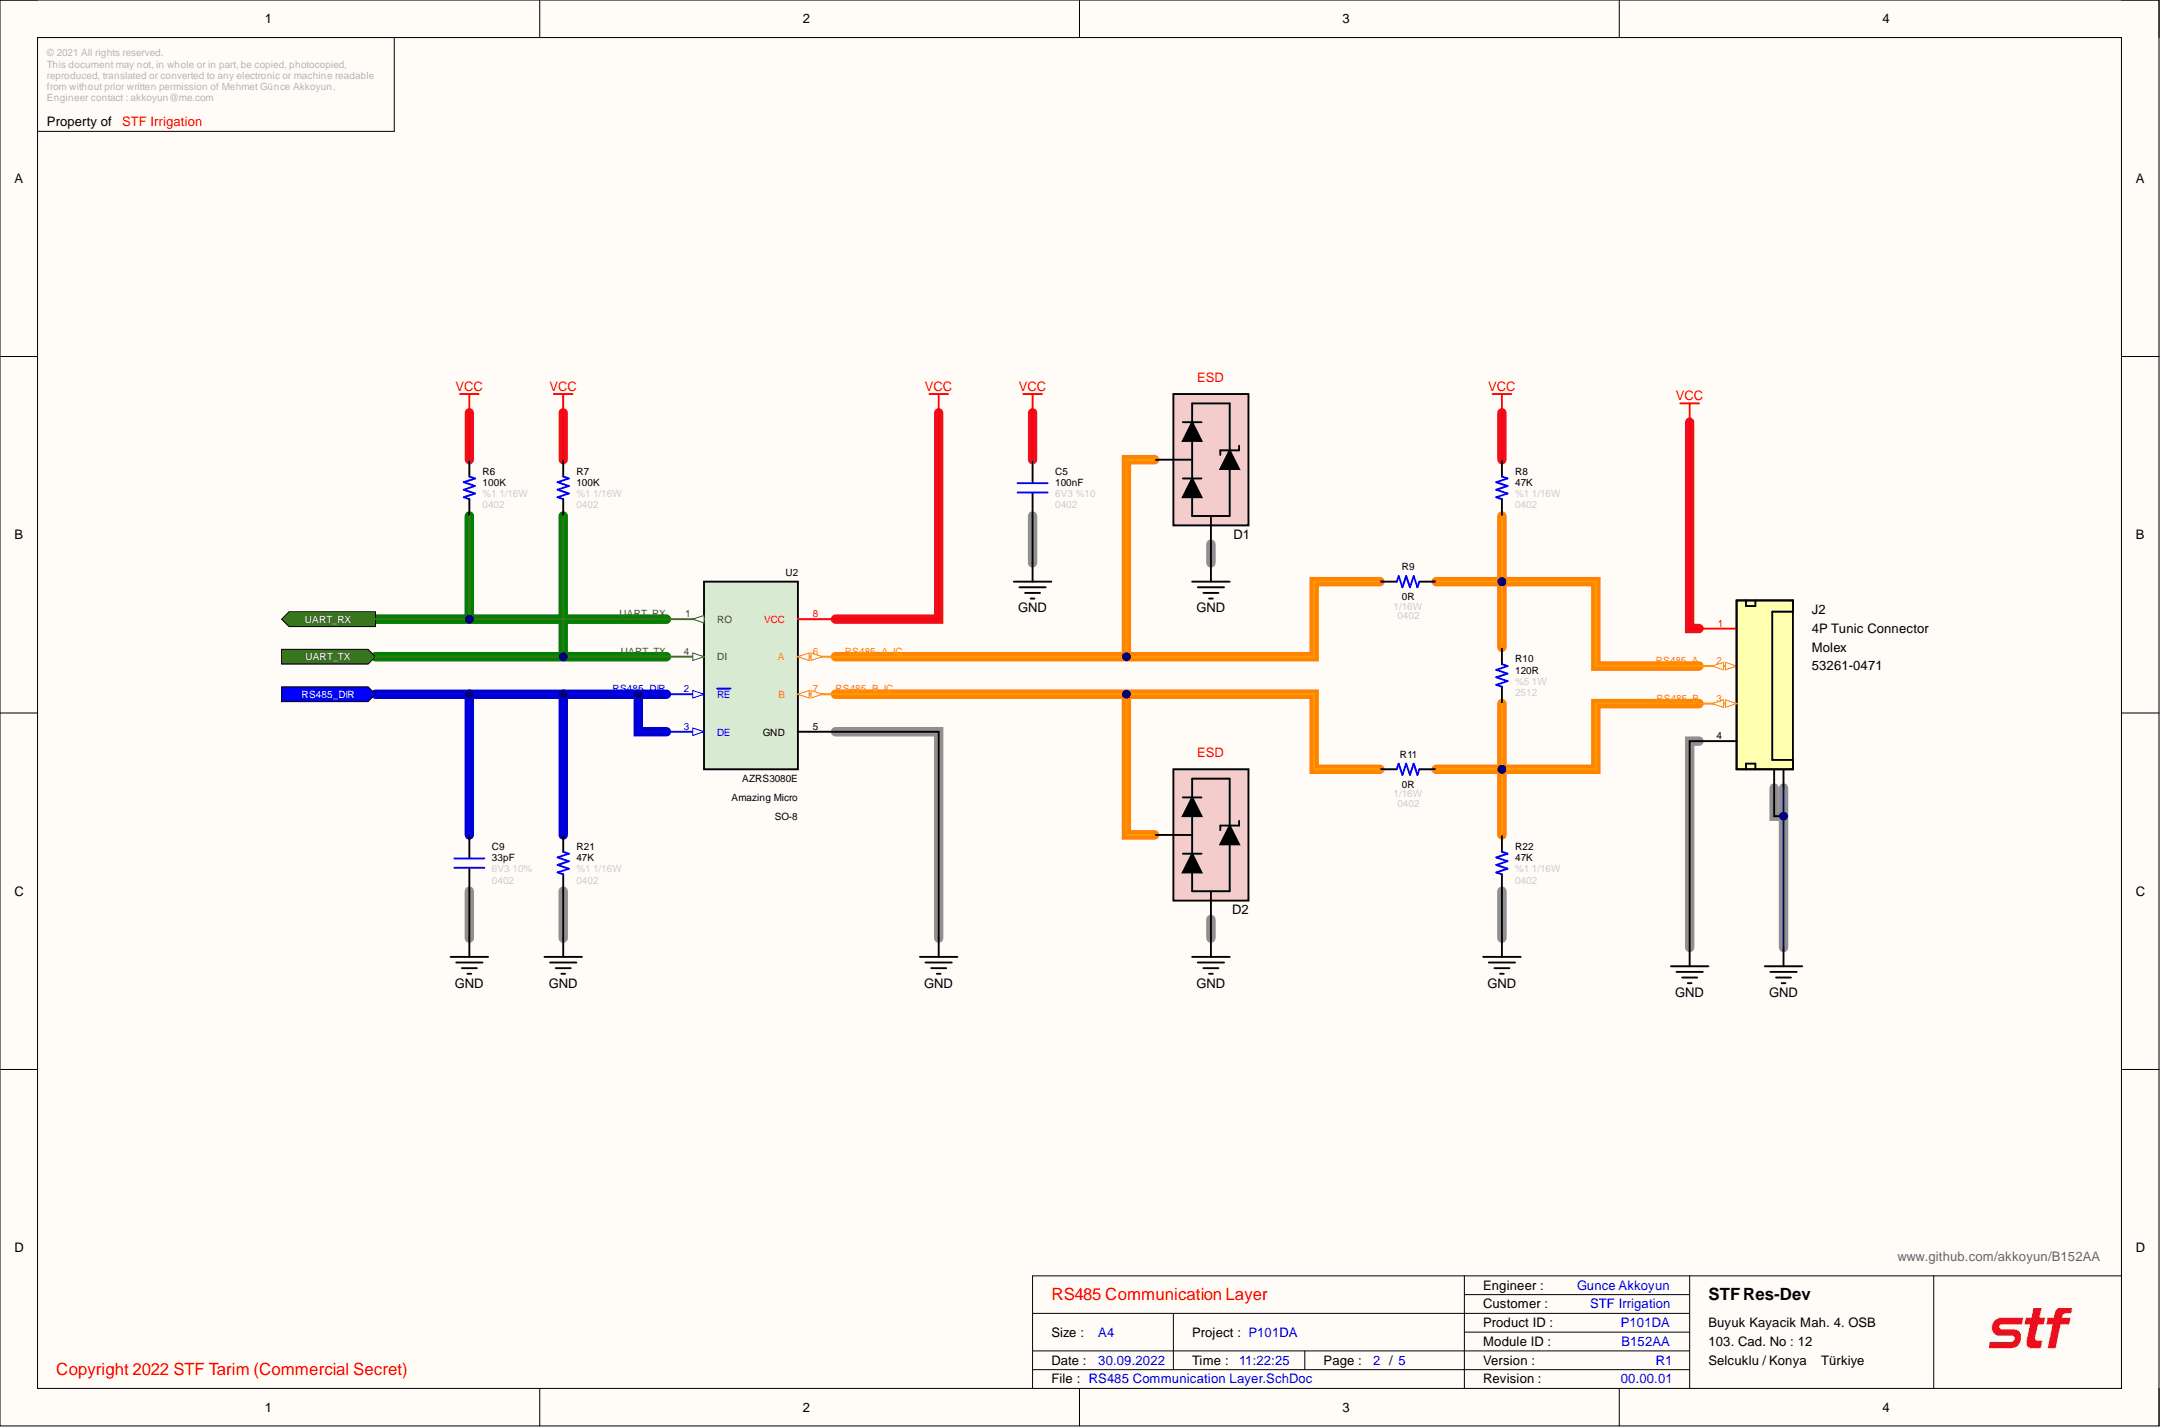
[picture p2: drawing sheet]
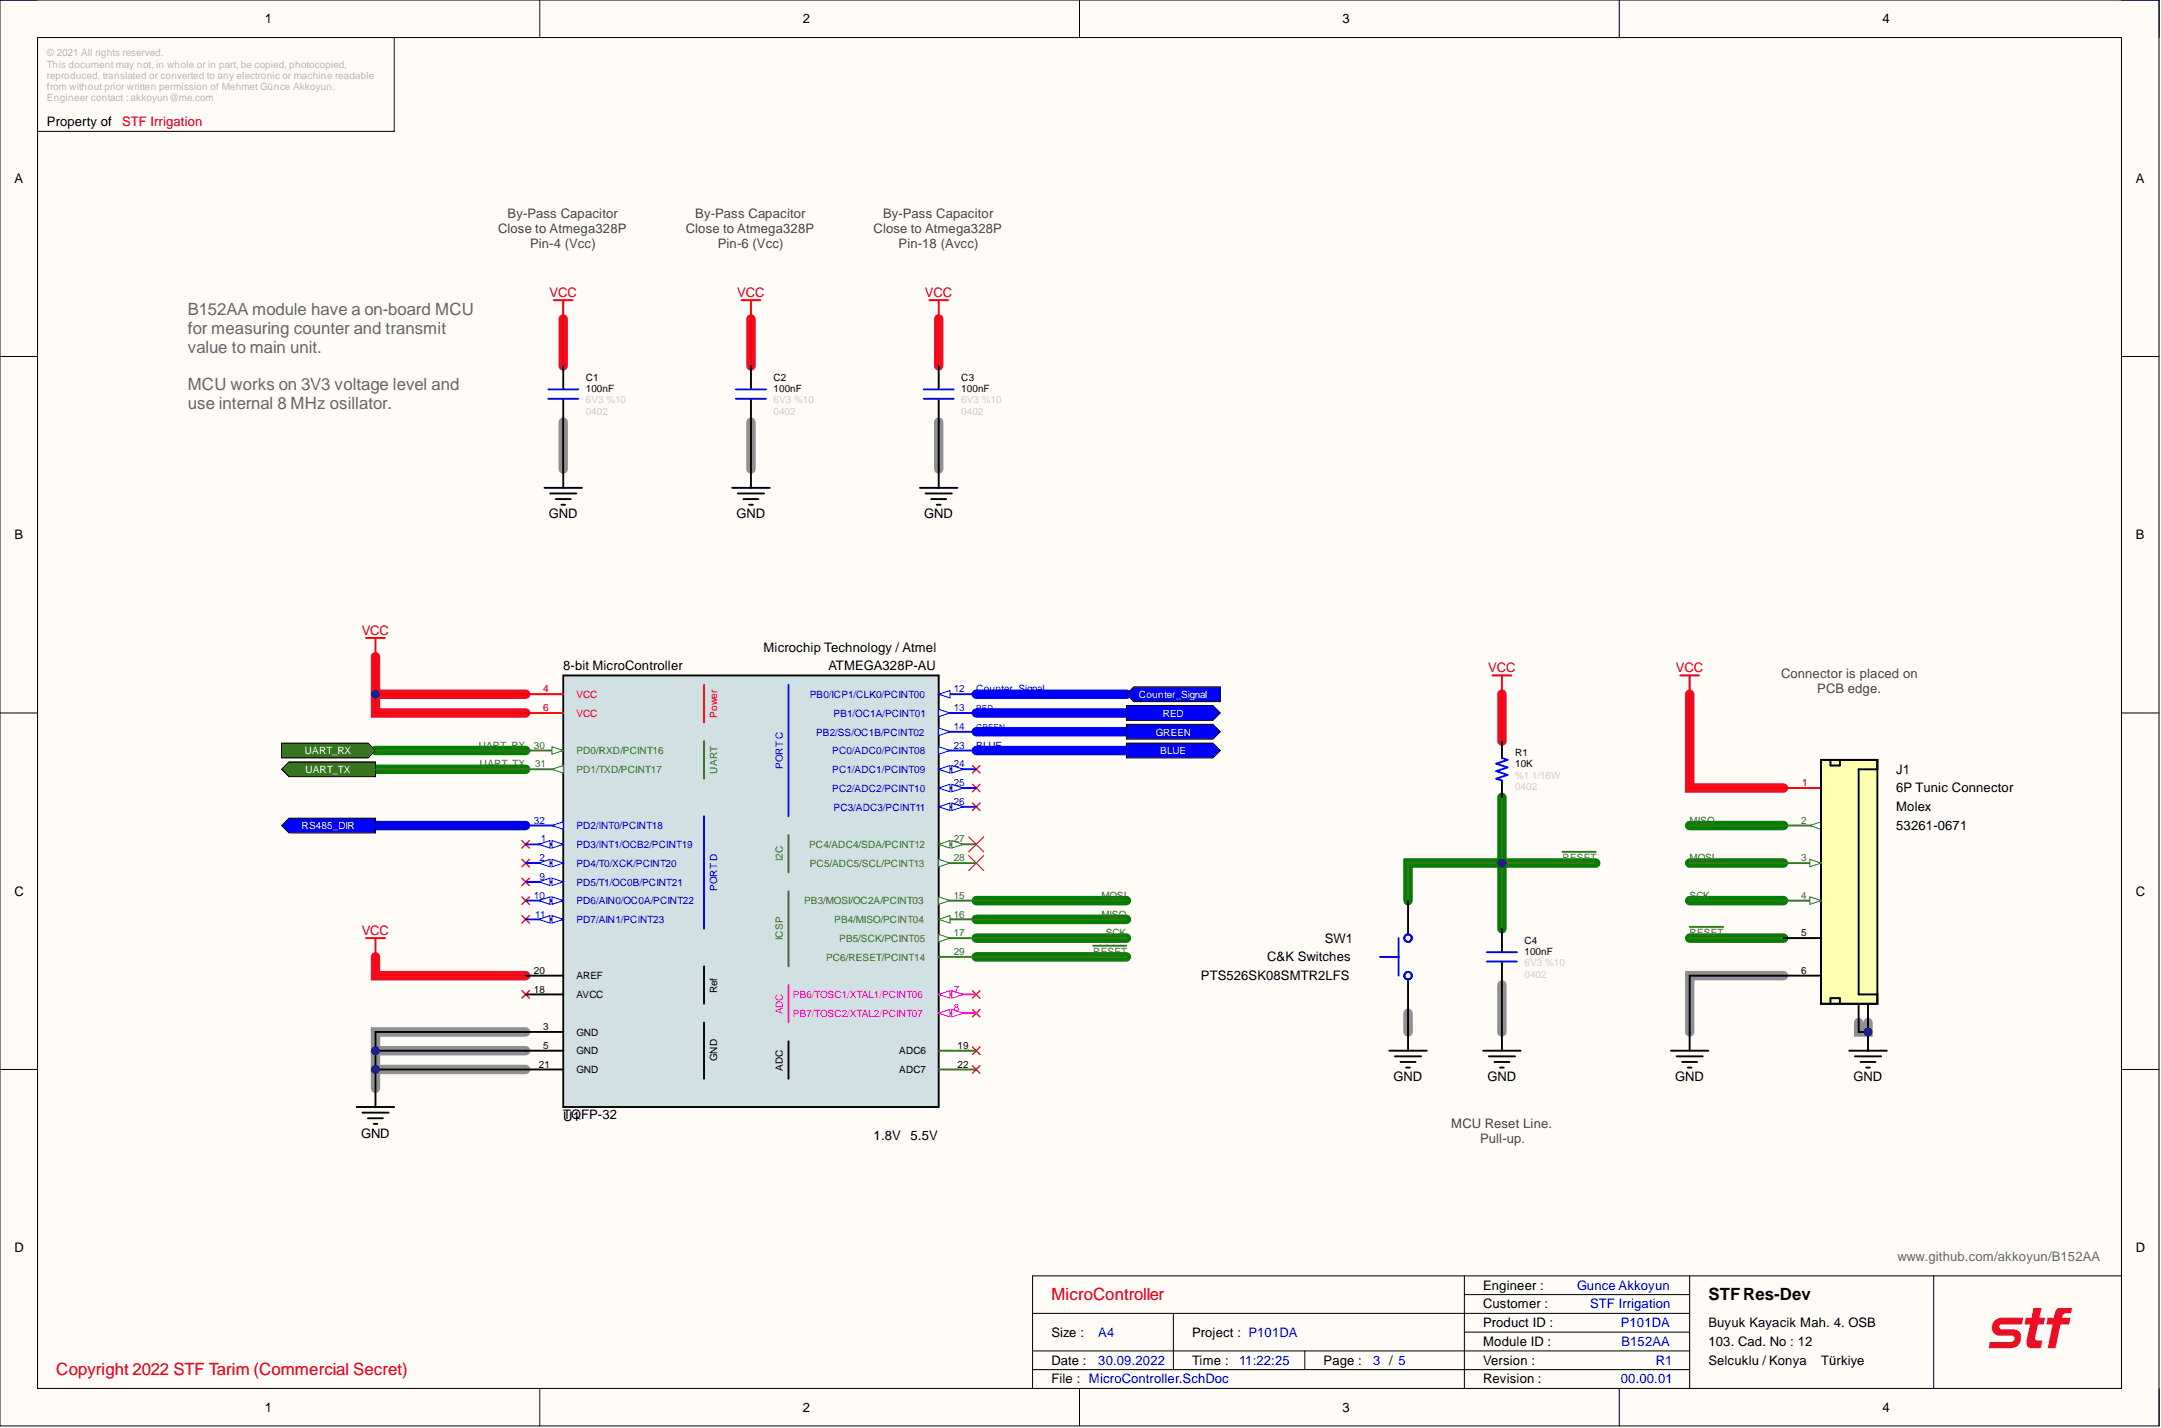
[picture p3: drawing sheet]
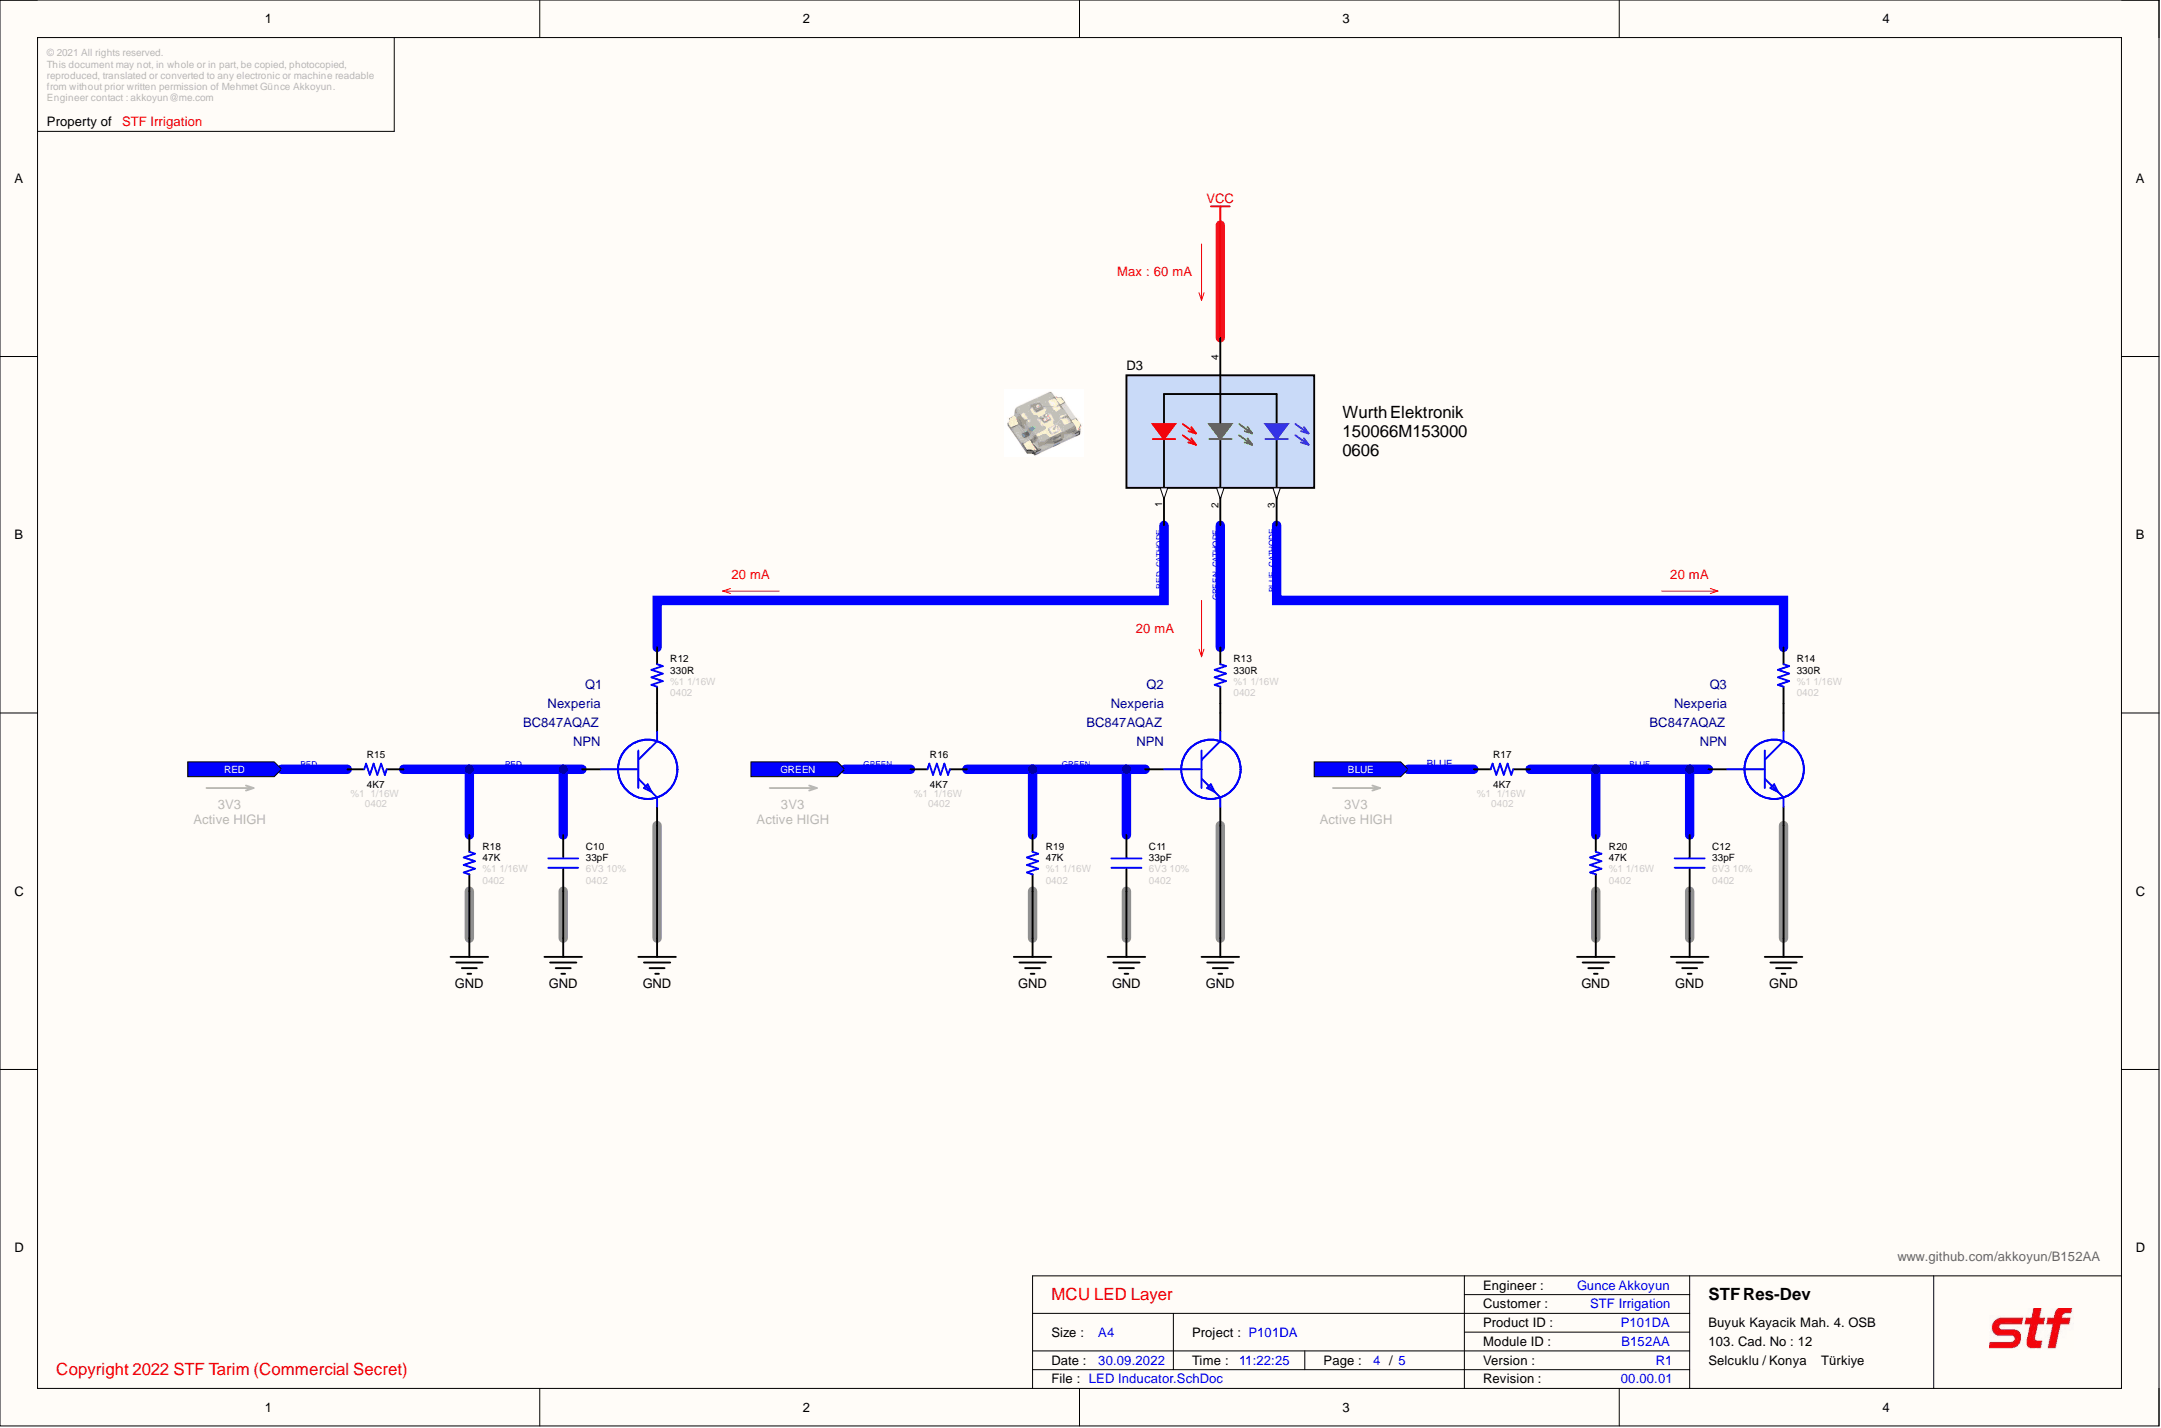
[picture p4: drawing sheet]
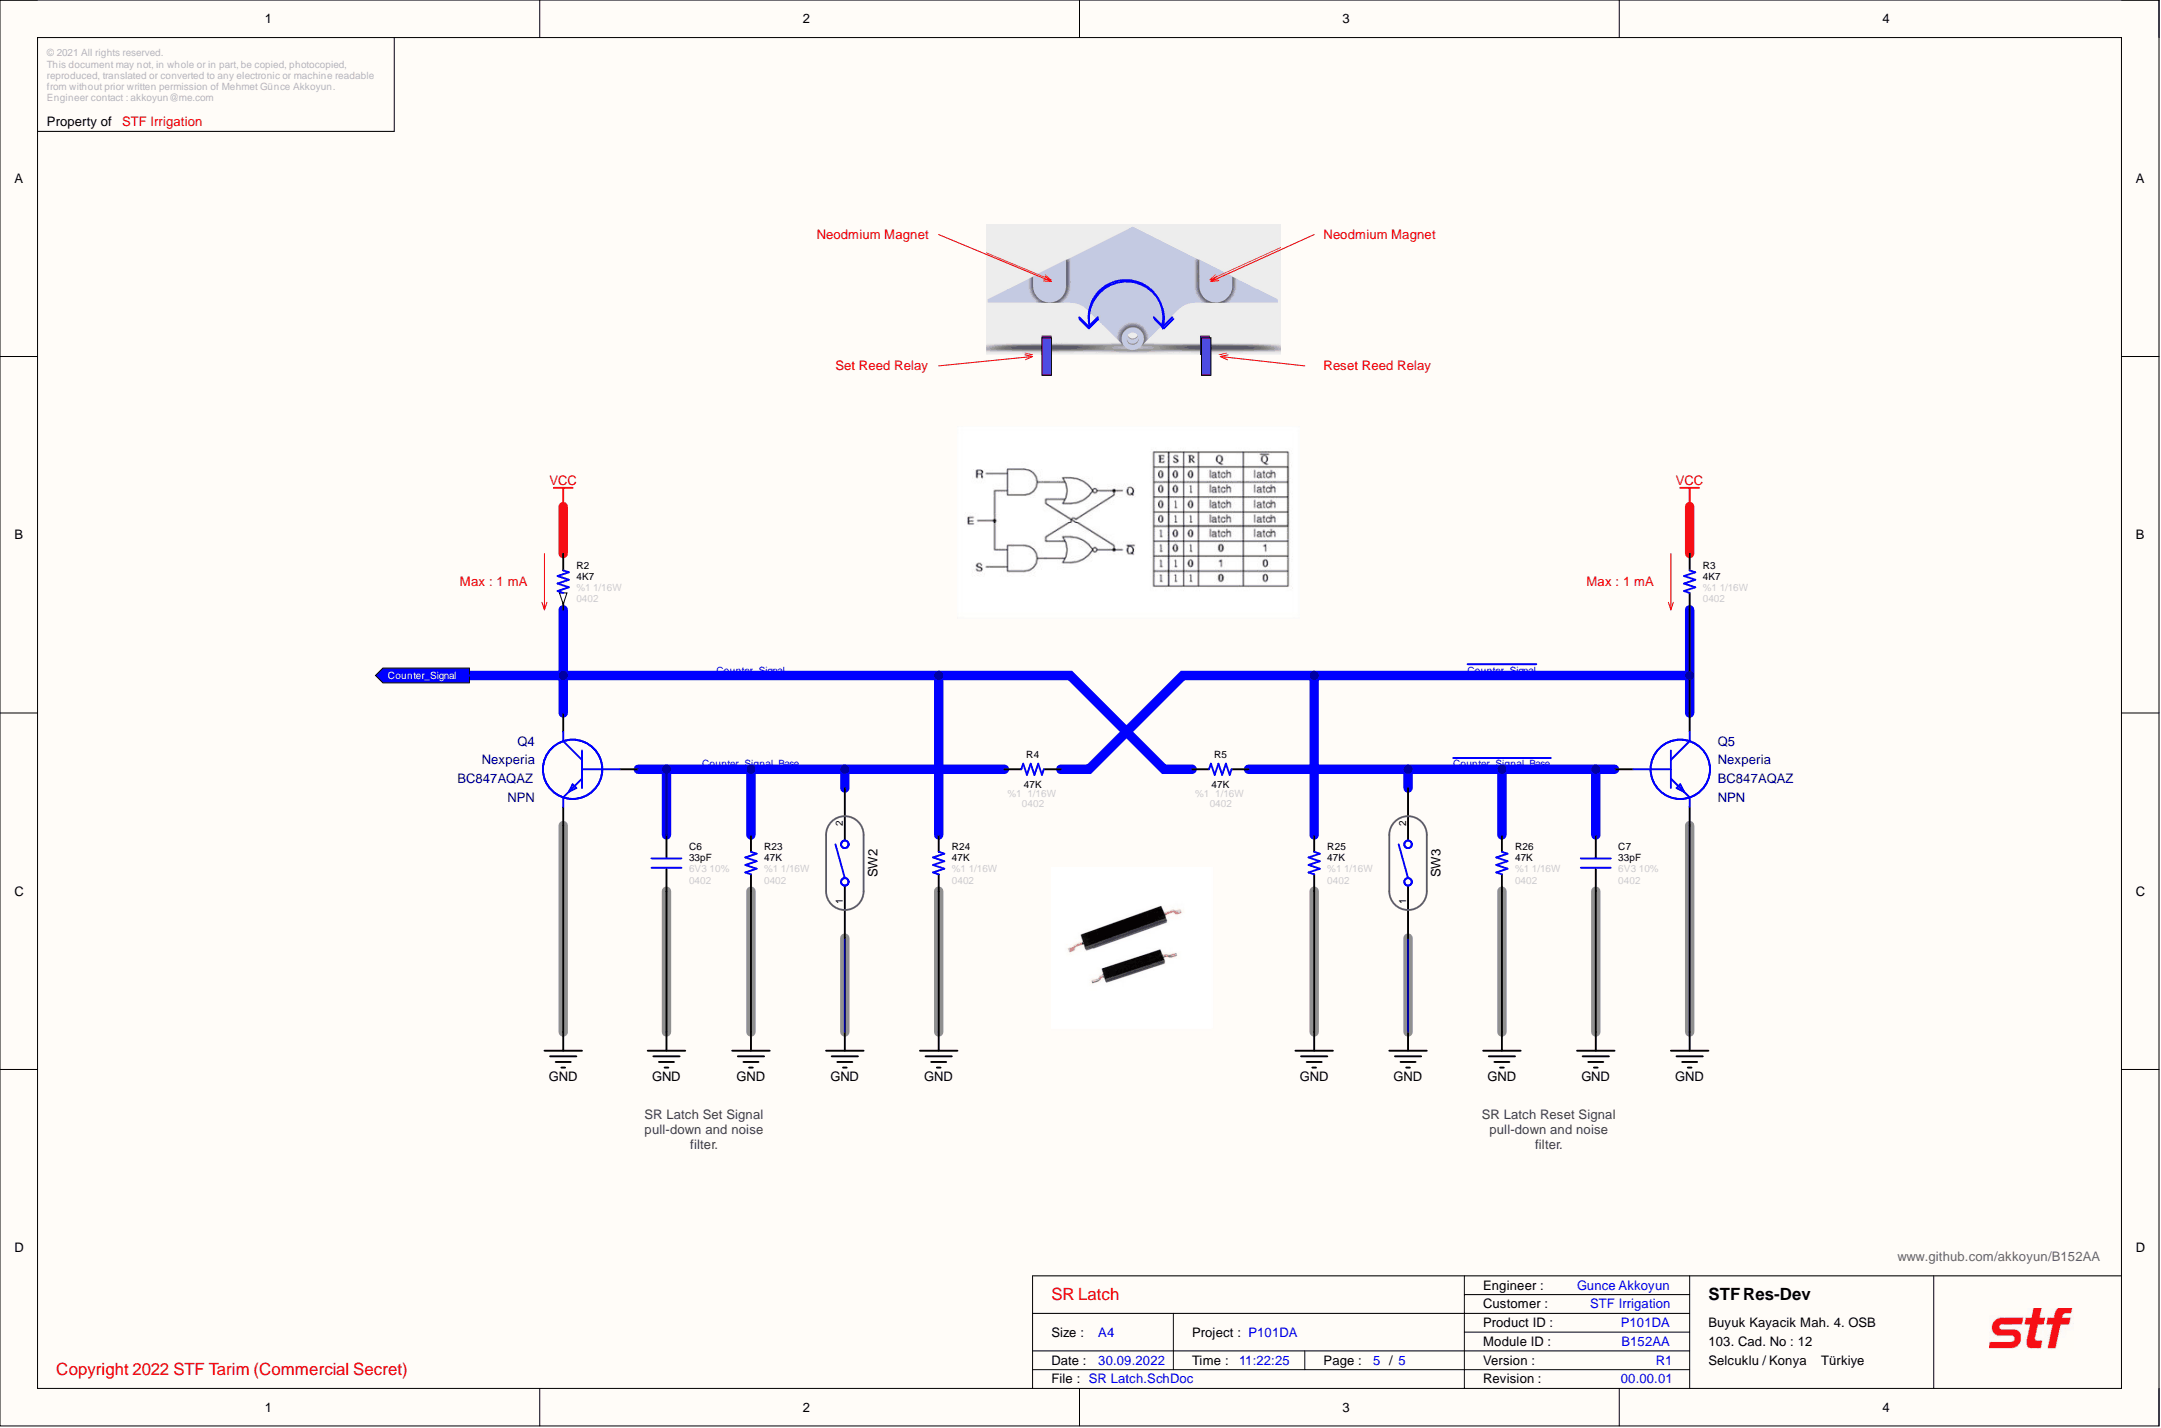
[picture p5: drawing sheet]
# Altium project B152AA.PrjPcb
Address1_: Buyuk Kayacik Mah. 4. OSB; Address2_: 103. Cad. No : 12; Address3_: Selcuklu / Konya; Address4_: Türkiye; Copyright_: Copyright 2022 STF Tarim (Commercial Secret); Customer_: STF Irrigation; Engineer_: Gunce Akkoyun; Git_Repo_Address_: www.github.com/akkoyun/B152AA; Module_ID_: B152AA; Organization_: STF Res-Dev; Product_Desc_: P101DA; Product_ID_: P101DA; Revision_: 00.00.01; Version_: R1
5 sheets, 52 parts. Net scope: hierarchical (ports join the sheet entries above them; power ports are global).
Board file: B152AA.PcbDoc
Sheets:
  Block_Diagram.SchDoc
    RS485 Communication Layer = RS485 Communication Layer.SchDoc
    MCU Layer = MicroController.SchDoc
    SR Latch = SR Latch.SchDoc
    LED Inducator = LED Inducator.SchDoc

## Sheet Block_Diagram.SchDoc: B152AA Block Diagram
size 292 x 193 mm; SheetNumber: 1; SheetTotal: 5

### Sub-sheets
LED Inducator = LED Inducator.SchDoc: RED (in), BLUE (in), GREEN (in)
MCU Layer = MicroController.SchDoc: UART_TX (out), UART_RX (in), Counter_Signal (in), RS485_DIR (out), GREEN (out), RED (out), BLUE (out)
RS485 Communication Layer = RS485 Communication Layer.SchDoc: RS485_DIR (in), UART_RX (out), UART_TX (in)
SR Latch = SR Latch.SchDoc: Counter_Signal (out)

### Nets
BLUE: sheet MCU Layer/BLUE, sheet LED Inducator/BLUE
Counter_Signal: sheet MCU Layer/Counter_Signal, sheet SR Latch/Counter_Signal
GREEN: sheet MCU Layer/GREEN, sheet LED Inducator/GREEN
RED: sheet MCU Layer/RED, sheet LED Inducator/RED
RS485_DIR: sheet RS485 Communication Layer/RS485_DIR, sheet MCU Layer/RS485_DIR
UART_RX: sheet RS485 Communication Layer/UART_RX, sheet MCU Layer/UART_RX
UART_TX: sheet RS485 Communication Layer/UART_TX, sheet MCU Layer/UART_TX

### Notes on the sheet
- External RS485 communication port.

## Sheet RS485 Communication Layer.SchDoc: RS485 Communication Layer
size 292 x 193 mm; SheetNumber: 2; SheetTotal: 5

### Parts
C5  value 100nF  Tolerance: %10  Voltage: 6V3  Case: 0402  [CAPACITOR_0402]  (hidden comment: Capacitor - 100nF [0402] (Ceramic))
C9  value 33pF  Tolerance: 10%  Case: 0402  Voltage: 6V3  [CAPACITOR_0402]  (hidden comment: Capacitor - 33pF [0402] (Ceramic))
D1  0402ESDA-MLP1  [ESD_0402]  (value not drawn)
D2  0402ESDA-MLP1  [ESD_0402]  (value not drawn)
J2  Manufacturer Name: Molex  Manufacturer Part Number: 53261-0471  [Connector_Tunic 4P]  (hidden comment: 4P SMD Tunic Connector)
R6  value 100K  Tolerance: %1  Case: 0402  Power: 1/16W  [RESISTOR_0402]  (hidden comment: 100K - 0402 - %1 - 1/16W)
R7  value 100K  Tolerance: %1  Case: 0402  Power: 1/16W  [RESISTOR_0402]  (hidden comment: 100K - 0402 - %1 - 1/16W)
R8  value 47K  Tolerance: %1  Case: 0402  Power: 1/16W  [RESISTOR_0402]  (hidden comment: 47K - 0402 - %1 - 1/16W)
R9  value 0R  Case: 0402  Power: 1/16W  [RESISTOR_0402]  (hidden comment: 0R - 0402 - %1 - 1/16W)
R10  value 120R  Tolerance: %5  Case: 2512  Power: 1W  [RESISTOR_2512]  (hidden comment: 120R - 2512 - %5 - 1W)
R11  value 0R  Case: 0402  Power: 1/16W  [RESISTOR_0402]  (hidden comment: 0R - 0402 - %1 - 1/16W)
R21  value 47K  Tolerance: %1  Case: 0402  Power: 1/16W  [RESISTOR_0402]  (hidden comment: 47K - 0402 - %1 - 1/16W)
R22  value 47K  Tolerance: %1  Case: 0402  Power: 1/16W  [RESISTOR_0402]  (hidden comment: 47K - 0402 - %1 - 1/16W)
U2  Case: SO-8  Manufacturer Part Number: AZRS3080E  Manufacturer Name: Amazing Micro  [SOP-8L (AZRS3080E)]  (hidden comment: RS485 Modulator)

### Ports
RS485_DIR (in), UART_RX (out), UART_TX (in)

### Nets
GND: C5.1 C9.1 D1.2(GND) D2.2(GND) J2.4(Pin-4) J2.5(GND) J2.6(GND) R21.1 R22.1 U2.5(GND)
VCC: C5.2 J2.1(Pin-1) R6.2 R7.2 R8.2 U2.8(VCC)
RS485_A: J2.2(Pin-2) R8.1 R9.1 R10.2
RS485_A_IC: D1.1(I/O) R9.2 U2.6(A)
RS485_B: J2.3(Pin-3) R10.1 R11.1 R22.2
RS485_B_IC: D2.1(I/O) R11.2 U2.7(B)
RS485_DIR: C9.2 R21.2 U2.2(~{RE}) U2.3(DE) ; port RS485_DIR
UART_RX: R6.1 U2.1(RO) ; port UART_RX
UART_TX: R7.1 U2.4(DI) ; port UART_TX

## Sheet MicroController.SchDoc: MicroController
size 292 x 193 mm; SheetNumber: 3; SheetTotal: 5

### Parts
C1  value 100nF  Tolerance: %10  Voltage: 6V3  Case: 0402  [CAPACITOR_0402]  (hidden comment: Capacitor - 100nF [0402] (Ceramic))
C2  value 100nF  Tolerance: %10  Voltage: 6V3  Case: 0402  [CAPACITOR_0402]  (hidden comment: Capacitor - 100nF [0402] (Ceramic))
C3  value 100nF  Tolerance: %10  Voltage: 6V3  Case: 0402  [CAPACITOR_0402]  (hidden comment: Capacitor - 100nF [0402] (Ceramic))
C4  value 100nF  Tolerance: %10  Voltage: 6V3  Case: 0402  [CAPACITOR_0402]  (hidden comment: Capacitor - 100nF [0402] (Ceramic))
J1  6P Tunic Connector  Manufacturer Part Number: 53261-0671  Manufacturer Name: Molex  [Connector_Tunic 6P]
R1  value 10K  Tolerance: %1  Case: 0402  Power: 1/16W  [RESISTOR_0402]  (hidden comment: 10K - 0402 - %1 - 1/16W)
SW1  Manufacturer Name: C&K Switches  [PTS526_Switch]  (hidden comment: PTS526SK08SMTR2LFS)
U1  8-bit MicroController  Supply Voltage - Max: 5.5V  Supply Voltage - Min: 1.8V  Manufacturer Name: Microchip Technology / Atmel  Manufacturer Part Number: ATMEGA328P-AU  Case: TQFP-32  [TQFN-32]

### Ports
BLUE (out), Counter_Signal (in), GREEN (out), RED (out), RS485_DIR (out), UART_RX (in), UART_TX (out)

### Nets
GND: C1.1 C2.1 C3.1 C4.1 J1.6(GND) J1.7(GND) J1.8(GND) SW1.1(NC) U1.3(GND) U1.5(GND) U1.21(GND)
VCC: C1.2 C2.2 C3.2 J1.1(VCC) R1.2 U1.4(VCC) U1.6(VCC) U1.20(AREF)
BLUE: U1.23(PC0/ADC0/PCINT08) ; port BLUE
Counter_Signal: U1.12(PB0/ICP1/CLK0/PCINT00) ; port Counter_Signal
GREEN: U1.14(PB2/SS/OC1B/PCINT02) ; port GREEN
MISO: J1.2(MISO) U1.16(PB4/MISO/PCINT04)
MOSI: J1.3(MOSI) U1.15(PB3/MOSI/OC2A/PCINT03)
~{RESET}: C4.2 J1.5(RESET) R1.1 SW1.2(COM) U1.29(PC6/RESET/PCINT14)
RED: U1.13(PB1/OC1A/PCINT01) ; port RED
RS485_DIR: U1.32(PD2/INT0/PCINT18) ; port RS485_DIR
SCK: J1.4(SCK) U1.17(PB5/SCK/PCINT05)
UART_RX: U1.30(PD0/RXD/PCINT16) ; port UART_RX
UART_TX: U1.31(PD1/TXD/PCINT17) ; port UART_TX

Not connected (* = marked no-connect by the designer): U1 1(PD3/INT1/OCB2/PCINT19)* 2(PD4/T0/XCK/PCINT20)* 7(PB6/TOSC1/XTAL1/PCINT06)* 8(PB7/TOSC2/XTAL2/PCINT07)* 9(PD5/T1/OC0B/PCINT21)* 10(PD6/AIN0/OC0A/PCINT22)* 11(PD7/AIN1/PCINT23)* 18(AVCC)* 19(ADC6)* 22(ADC7)* 24(PC1/ADC1/PCINT09)* 25(PC2/ADC2/PCINT10)* 26(PC3/ADC3/PCINT11)* 27(PC4/ADC4/SDA/PCINT12)* 28(PC5/ADC5/SCL/PCINT13)*

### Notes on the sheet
- By-Pass Capacitor
  Close to Atmega328P
  Pin-4 (Vcc)
- By-Pass Capacitor
  Close to Atmega328P
  Pin-6 (Vcc)
- By-Pass Capacitor
  Close to Atmega328P
  Pin-18 (Avcc)
- B152AA module have a on-board MCU for measuring counter and transmit value to main unit.
  MCU works on 3V3 voltage level and use internal 8 MHz osillator.
- Connector is placed on PCB edge.
- MCU Reset Line. Pull-up.

## Sheet SR Latch.SchDoc: SR Latch
size 292 x 193 mm; SheetNumber: 5; SheetTotal: 5

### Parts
C6  value 33pF  Tolerance: 10%  Case: 0402  Voltage: 6V3  [CAPACITOR_0402]  (hidden comment: Capacitor - 33pF [0402] (Ceramic))
C7  value 33pF  Tolerance: 10%  Case: 0402  Voltage: 6V3  [CAPACITOR_0402]  (hidden comment: Capacitor - 33pF [0402] (Ceramic))
Q4  Manufacturer Name: Nexperia  Polarity: NPN  [SOT1215]  (hidden comment: BC847AQAZ)
Q5  Manufacturer Name: Nexperia  Polarity: NPN  [SOT1215]  (hidden comment: BC847AQAZ)
R2  value 4K7  Tolerance: %1  Case: 0402  Power: 1/16W  [RESISTOR_0402]  (hidden comment: 4K7 - 0402 - %1 - 1/16W)
R3  value 4K7  Tolerance: %1  Case: 0402  Power: 1/16W  [RESISTOR_0402]  (hidden comment: 4K7 - 0402 - %1 - 1/16W)
R4  value 47K  Tolerance: %1  Case: 0402  Power: 1/16W  [RESISTOR_0402]  (hidden comment: 47K - 0402 - %1 - 1/16W)
R5  value 47K  Tolerance: %1  Case: 0402  Power: 1/16W  [RESISTOR_0402]  (hidden comment: 47K - 0402 - %1 - 1/16W)
R23  value 47K  Tolerance: %1  Case: 0402  Power: 1/16W  [RESISTOR_0402]  (hidden comment: 47K - 0402 - %1 - 1/16W)
R24  value 47K  Tolerance: %1  Case: 0402  Power: 1/16W  [RESISTOR_0402]  (hidden comment: 47K - 0402 - %1 - 1/16W)
R25  value 47K  Tolerance: %1  Case: 0402  Power: 1/16W  [RESISTOR_0402]  (hidden comment: 47K - 0402 - %1 - 1/16W)
R26  value 47K  Tolerance: %1  Case: 0402  Power: 1/16W  [RESISTOR_0402]  (hidden comment: 47K - 0402 - %1 - 1/16W)
SW2  Reed Relay  [REED Relay]  (value not drawn)
SW3  Reed Relay  [REED Relay]  (value not drawn)

### Ports
Counter_Signal (out)

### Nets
GND: C6.1 C7.1 Q4.2(E) Q5.2(E) R23.1 R24.1 R25.1 R26.1 SW2.1(NC) SW3.1(NC)
VCC: R2.2 R3.2
~{Counter_Signal}: Q5.3(C) R3.1 R4.1 R25.2
~{Counter_Signal_Base}: C7.2 Q5.1(B) R5.1 R26.2 SW3.2(COM)
Counter_Signal: Q4.3(C) R2.1 R5.2 R24.2 ; port Counter_Signal
Counter_Signal_Base: C6.2 Q4.1(B) R4.2 R23.2 SW2.2(COM)

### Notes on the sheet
- Neodmium Magnet
- Set Reed Relay
- Reset Reed Relay
- (near R2) Max : 1 mA
- (near R3) Max : 1 mA
- SR Latch Set Signal pull-down and noise filter.
- SR Latch Reset Signal pull-down and noise filter.

## Sheet LED Inducator.SchDoc: MCU LED Layer
size 292 x 193 mm; SheetNumber: 4; SheetTotal: 5

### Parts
C10  value 33pF  Tolerance: 10%  Case: 0402  Voltage: 6V3  [CAPACITOR_0402]  (hidden comment: Capacitor - 33pF [0402] (Ceramic))
C11  value 33pF  Tolerance: 10%  Case: 0402  Voltage: 6V3  [CAPACITOR_0402]  (hidden comment: Capacitor - 33pF [0402] (Ceramic))
C12  value 33pF  Tolerance: 10%  Case: 0402  Voltage: 6V3  [CAPACITOR_0402]  (hidden comment: Capacitor - 33pF [0402] (Ceramic))
D3  Manufacturer Name: Wurth Elektronik  Case: 0606  [Wurth_0606]  (hidden comment: 150066M153000)
Q1  Manufacturer Name: Nexperia  Polarity: NPN  [SOT1215]  (hidden comment: BC847AQAZ)
Q2  Manufacturer Name: Nexperia  Polarity: NPN  [SOT1215]  (hidden comment: BC847AQAZ)
Q3  Manufacturer Name: Nexperia  Polarity: NPN  [SOT1215]  (hidden comment: BC847AQAZ)
R12  value 330R  Case: 0402  Tolerance: %1  Power: 1/16W  [RESISTOR_0402]  (hidden comment: 330R - 0402 - %1 - 1/16W)
R13  value 330R  Case: 0402  Tolerance: %1  Power: 1/16W  [RESISTOR_0402]  (hidden comment: 330R - 0402 - %1 - 1/16W)
R14  value 330R  Case: 0402  Tolerance: %1  Power: 1/16W  [RESISTOR_0402]  (hidden comment: 330R - 0402 - %1 - 1/16W)
R15  value 4K7  Tolerance: %1  Case: 0402  Power: 1/16W  [RESISTOR_0402]  (hidden comment: 4K7 - 0402 - %1 - 1/16W)
R16  value 4K7  Tolerance: %1  Case: 0402  Power: 1/16W  [RESISTOR_0402]  (hidden comment: 4K7 - 0402 - %1 - 1/16W)
R17  value 4K7  Tolerance: %1  Case: 0402  Power: 1/16W  [RESISTOR_0402]  (hidden comment: 4K7 - 0402 - %1 - 1/16W)
R18  value 47K  Tolerance: %1  Case: 0402  Power: 1/16W  [RESISTOR_0402]  (hidden comment: 47K - 0402 - %1 - 1/16W)
R19  value 47K  Tolerance: %1  Case: 0402  Power: 1/16W  [RESISTOR_0402]  (hidden comment: 47K - 0402 - %1 - 1/16W)
R20  value 47K  Tolerance: %1  Case: 0402  Power: 1/16W  [RESISTOR_0402]  (hidden comment: 47K - 0402 - %1 - 1/16W)

### Ports
BLUE (in), GREEN (in), RED (in)

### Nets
GND: C10.1 C11.1 C12.1 Q1.2(E) Q2.2(E) Q3.2(E) R18.1 R19.1 R20.1
VCC: D3.4
BLUE: R17.2 ; port BLUE
BLUE_: C12.2 Q3.1(B) R17.1 R20.2
BLUE_CATHODE: D3.3 R14.2
GREEN: R16.2 ; port GREEN
GREEN_: C11.2 Q2.1(B) R16.1 R19.2
GREEN_CATHODE: D3.2 R13.2
RED: R15.2 ; port RED
RED_: C10.2 Q1.1(B) R15.1 R18.2
RED_CATHODE: D3.1 R12.2
NetQ1_3: Q1.3(C) R12.1
NetQ2_3: Q2.3(C) R13.1
NetQ3_3: Q3.3(C) R14.1

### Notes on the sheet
- Max : 60 mA
- 20 mA
- (near R13) 20 mA
- 3V3
  Active HIGH

## Nets that join several sheets
GND: RS485 Communication Layer (10 pins), MicroController (11 pins), SR Latch (10 pins), LED Inducator (9 pins)
VCC: RS485 Communication Layer (6 pins), MicroController (8 pins), SR Latch (R2.2 R3.2), LED Inducator (D3.4)
BLUE: MicroController (U1.23), LED Inducator (R17.2)
Counter_Signal: MicroController (U1.12), SR Latch (Q4.3 R2.1 R5.2 R24.2)
GREEN: MicroController (U1.14), LED Inducator (R16.2)
RED: MicroController (U1.13), LED Inducator (R15.2)
RS485_DIR: RS485 Communication Layer (C9.2 R21.2 U2.2 U2.3), MicroController (U1.32)
UART_RX: RS485 Communication Layer (R6.1 U2.1), MicroController (U1.30)
UART_TX: RS485 Communication Layer (R7.1 U2.4), MicroController (U1.31)

## Assembly variants
B152AB: not fitted C10 C11 C12 D1 D2 D3 Q1 Q2 Q3 R12 R13 R14 R15 R16 R17 R18 R19 R20 SW1
